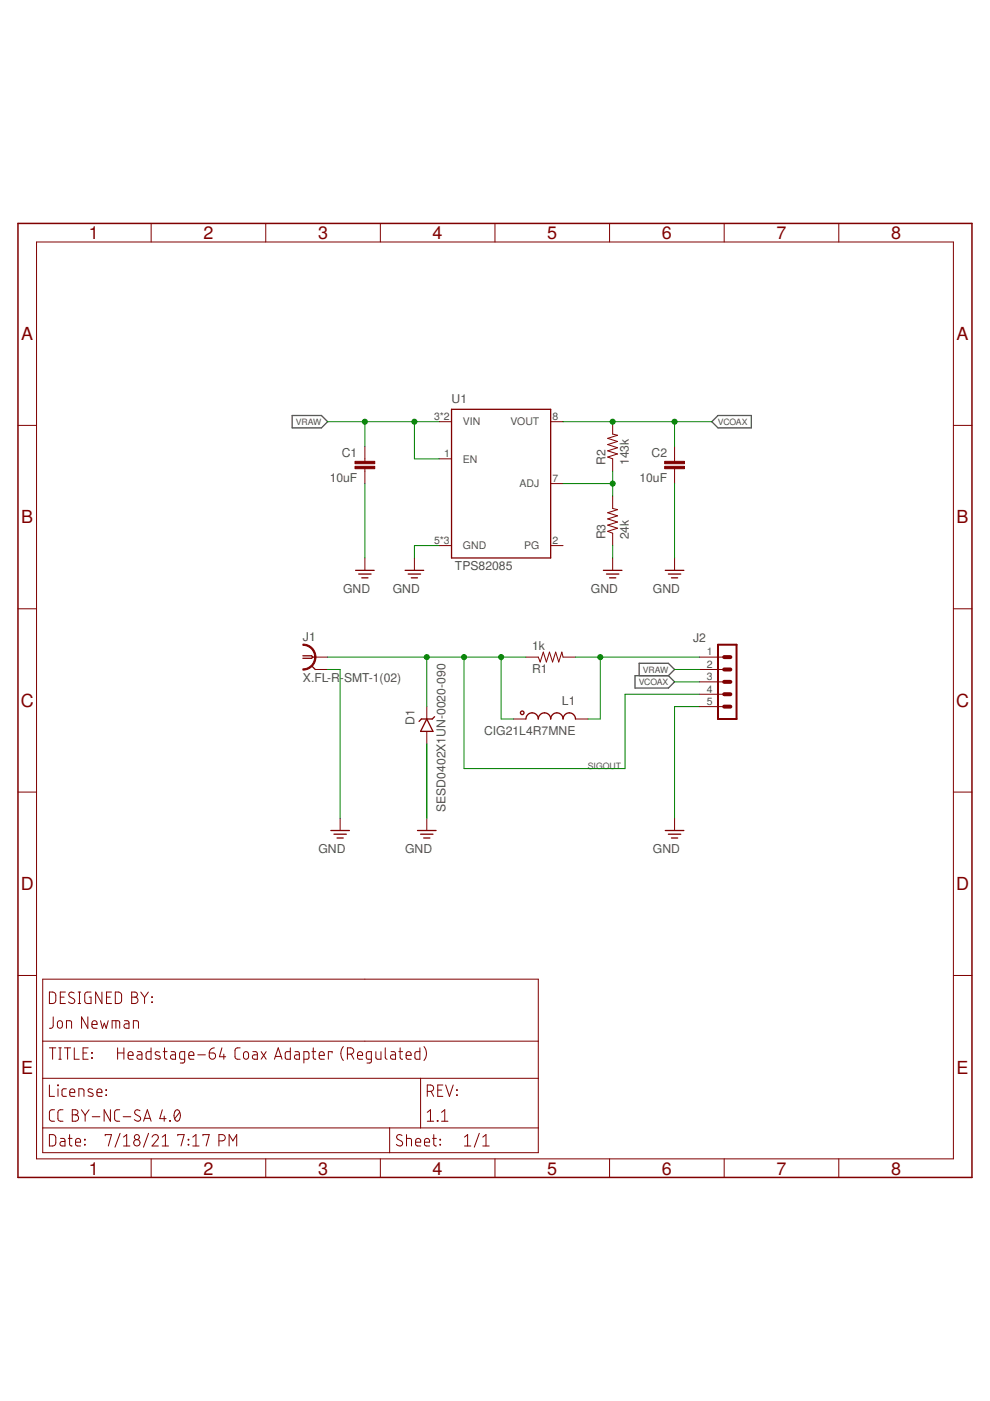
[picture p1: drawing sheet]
<?xml version="1.0" encoding="utf-8"?>
<!DOCTYPE eagle SYSTEM "eagle.dtd">
<!--
LICENSE: CC BY-NC-SA 4.0
-->
<eagle version="8.3.2">
<drawing>
<settings>
<setting alwaysvectorfont="no"/>
<setting verticaltext="up"/>
</settings>
<grid distance="0.1" unitdist="inch" unit="inch" style="lines" multiple="1" display="no" altdistance="0.01" altunitdist="inch" altunit="inch"/>
<schematic xreflabel="%F%N/%S.%C%R" xrefpart="/%S.%C%R">
<libraries>
<library name="jonnew">
<symbols>
<symbol name="R">
<wire x1="-2.54" y1="0" x2="-2.159" y2="1.016" width="0.2032" layer="94"/>
<wire x1="-2.159" y1="1.016" x2="-1.524" y2="-1.016" width="0.2032" layer="94"/>
<wire x1="-1.524" y1="-1.016" x2="-0.889" y2="1.016" width="0.2032" layer="94"/>
<wire x1="-0.889" y1="1.016" x2="-0.254" y2="-1.016" width="0.2032" layer="94"/>
<wire x1="-0.254" y1="-1.016" x2="0.381" y2="1.016" width="0.2032" layer="94"/>
<wire x1="0.381" y1="1.016" x2="1.016" y2="-1.016" width="0.2032" layer="94"/>
<wire x1="1.016" y1="-1.016" x2="1.651" y2="1.016" width="0.2032" layer="94"/>
<wire x1="1.651" y1="1.016" x2="2.286" y2="-1.016" width="0.2032" layer="94"/>
<wire x1="2.286" y1="-1.016" x2="2.54" y2="0" width="0.2032" layer="94"/>
<text x="-3.81" y="1.4986" size="1.778" layer="95">&gt;NAME</text>
<text x="-3.81" y="-3.302" size="1.778" layer="96">&gt;VALUE</text>
<pin name="2" x="5.08" y="0" visible="off" length="short" direction="pas" swaplevel="1" rot="R180"/>
<pin name="1" x="-5.08" y="0" visible="off" length="short" direction="pas" swaplevel="1"/>
</symbol>
<symbol name="L">
<wire x1="0" y1="5.08" x2="-1.27" y2="3.81" width="0.254" layer="94" curve="90"/>
<wire x1="0" y1="2.54" x2="-1.27" y2="3.81" width="0.254" layer="94" curve="-90"/>
<wire x1="0" y1="2.54" x2="-1.27" y2="1.27" width="0.254" layer="94" curve="90"/>
<wire x1="0" y1="0" x2="-1.27" y2="1.27" width="0.254" layer="94" curve="-90"/>
<wire x1="0" y1="0" x2="-1.27" y2="-1.27" width="0.254" layer="94" curve="90"/>
<wire x1="0" y1="-2.54" x2="-1.27" y2="-1.27" width="0.254" layer="94" curve="-90"/>
<wire x1="0" y1="-2.54" x2="-1.27" y2="-3.81" width="0.254" layer="94" curve="90"/>
<wire x1="0" y1="-5.08" x2="-1.27" y2="-3.81" width="0.254" layer="94" curve="-90"/>
<text x="-4.572" y="-5.08" size="1.778" layer="95" rot="MR90">&gt;NAME</text>
<text x="3.302" y="-5.08" size="1.778" layer="96" rot="R90">&gt;VALUE</text>
<pin name="2" x="0" y="-7.62" visible="off" length="short" direction="pas" swaplevel="1" rot="R90"/>
<pin name="1" x="0" y="7.62" visible="off" length="short" direction="pas" swaplevel="1" rot="R270"/>
<circle x="-1.27" y="5.842" radius="0.359209375" width="0.254" layer="94"/>
</symbol>
<symbol name="BU-BNC-1-1">
<wire x1="-2.54" y1="2.54" x2="0" y2="0" width="0.254" layer="94" curve="-90" cap="flat"/>
<wire x1="0" y1="0" x2="-2.54" y2="-2.54" width="0.254" layer="94" curve="-90" cap="flat"/>
<wire x1="0" y1="-2.54" x2="-0.762" y2="-1.778" width="0.254" layer="94"/>
<wire x1="0" y1="0" x2="-0.508" y2="0" width="0.1524" layer="94"/>
<wire x1="-2.54" y1="0.254" x2="-0.762" y2="0.254" width="0.254" layer="94"/>
<wire x1="-0.762" y1="0.254" x2="-0.508" y2="0" width="0.254" layer="94"/>
<wire x1="-0.508" y1="0" x2="-0.762" y2="-0.254" width="0.254" layer="94"/>
<wire x1="-0.762" y1="-0.254" x2="-2.54" y2="-0.254" width="0.254" layer="94"/>
<pin name="1" x="2.54" y="0" visible="off" length="short" direction="pas" rot="R180"/>
<pin name="2" x="2.54" y="-2.54" visible="off" length="short" direction="pas" rot="R180"/>
<text x="-2.54" y="-5.08" size="1.778" layer="96">&gt;VALUE</text>
<text x="-2.54" y="3.302" size="1.778" layer="95">&gt;NAME</text>
</symbol>
<symbol name="Z-DIODE">
<wire x1="-2.54" y1="1.27" x2="-2.54" y2="-1.27" width="0.254" layer="94"/>
<wire x1="-2.54" y1="-1.27" x2="0" y2="0" width="0.254" layer="94"/>
<wire x1="0" y1="0" x2="-2.54" y2="1.27" width="0.254" layer="94"/>
<wire x1="0" y1="1.11125" x2="0" y2="-1.11125" width="0.254" layer="94"/>
<pin name="A" x="-5.08" y="0" visible="off" length="short" direction="pas" swaplevel="1"/>
<pin name="C" x="2.54" y="0" visible="off" length="short" direction="pas" swaplevel="1" rot="R180"/>
<text x="-1.27" y="2.54" size="1.778" layer="95">&gt;NAME</text>
<text x="-1.27" y="-3.81" size="1.778" layer="96">&gt;VALUE</text>
<wire x1="0" y1="-1.11125" x2="0.47625" y2="-1.5875" width="0.254" layer="94"/>
<wire x1="0" y1="1.11125" x2="-0.47625" y2="1.5875" width="0.254" layer="94"/>
</symbol>
<symbol name="PE">
<wire x1="-1.27" y1="-0.762" x2="1.27" y2="-0.762" width="0.254" layer="94"/>
<wire x1="-0.635" y1="-1.524" x2="0.635" y2="-1.524" width="0.254" layer="94"/>
<wire x1="-1.905" y1="0" x2="1.905" y2="0" width="0.254" layer="94"/>
<text x="-4.445" y="-4.699" size="1.778" layer="96">&gt;VALUE</text>
<pin name="GND" x="0" y="2.54" visible="off" length="short" direction="sup" swaplevel="1" rot="R270"/>
</symbol>
<symbol name="DOCFIELD-GEN">
<wire x1="0" y1="0" x2="71.12" y2="0" width="0.1016" layer="94"/>
<wire x1="101.6" y1="15.24" x2="77.47" y2="15.24" width="0.1016" layer="94"/>
<wire x1="0" y1="0" x2="0" y2="5.08" width="0.1016" layer="94"/>
<wire x1="0" y1="5.08" x2="71.12" y2="5.08" width="0.1016" layer="94"/>
<wire x1="0" y1="5.08" x2="0" y2="15.24" width="0.1016" layer="94"/>
<wire x1="101.6" y1="15.24" x2="101.6" y2="5.08" width="0.1016" layer="94"/>
<wire x1="71.12" y1="5.08" x2="71.12" y2="0" width="0.1016" layer="94"/>
<wire x1="71.12" y1="5.08" x2="77.47" y2="5.08" width="0.1016" layer="94"/>
<wire x1="71.12" y1="0" x2="101.6" y2="0" width="0.1016" layer="94"/>
<wire x1="77.47" y1="15.24" x2="77.47" y2="5.08" width="0.1016" layer="94"/>
<wire x1="77.47" y1="15.24" x2="0" y2="15.24" width="0.1016" layer="94"/>
<wire x1="77.47" y1="5.08" x2="101.6" y2="5.08" width="0.1016" layer="94"/>
<wire x1="101.6" y1="5.08" x2="101.6" y2="0" width="0.1016" layer="94"/>
<wire x1="0" y1="15.24" x2="0" y2="22.86" width="0.1016" layer="94"/>
<wire x1="101.6" y1="35.56" x2="66.04" y2="35.56" width="0.1016" layer="94"/>
<wire x1="66.04" y1="35.56" x2="0" y2="35.56" width="0.1016" layer="94"/>
<wire x1="101.6" y1="35.56" x2="101.6" y2="22.86" width="0.1016" layer="94"/>
<wire x1="0" y1="22.86" x2="66.04" y2="22.86" width="0.1016" layer="94"/>
<wire x1="66.04" y1="22.86" x2="101.6" y2="22.86" width="0.1016" layer="94"/>
<wire x1="0" y1="22.86" x2="0" y2="35.56" width="0.1016" layer="94"/>
<wire x1="101.6" y1="22.86" x2="101.6" y2="15.24" width="0.1016" layer="94"/>
<text x="1.27" y="1.27" size="2.54" layer="94" font="vector">Date:</text>
<text x="12.7" y="1.27" size="2.54" layer="94" font="vector">&gt;LAST_DATE_TIME</text>
<text x="72.39" y="1.27" size="2.54" layer="94" font="vector">Sheet:</text>
<text x="86.36" y="1.27" size="2.54" layer="94" font="vector">&gt;SHEET</text>
<text x="78.74" y="11.43" size="2.54" layer="94" font="vector">REV:</text>
<text x="1.27" y="19.05" size="2.54" layer="94" font="vector">TITLE:</text>
<text x="1.27" y="11.43" size="2.54" layer="94" font="vector">License:</text>
<text x="15.24" y="19.05" size="2.54" layer="94" font="vector">&gt;DESIGN_NAME</text>
<text x="1.27" y="6.35" size="2.54" layer="94" font="vector">&gt;LICENSE</text>
<text x="78.74" y="6.35" size="2.54" layer="94" font="vector">&gt;REVISION</text>
<text x="1.27" y="30.48" size="2.54" layer="94" font="vector">DESIGNED BY:</text>
<text x="1.27" y="25.4" size="2.54" layer="94" font="vector">&gt;DESIGNER</text>
</symbol>
<symbol name="TPS8208X">
<wire x1="10.16" y1="15.24" x2="10.16" y2="-15.24" width="0.254" layer="94"/>
<wire x1="10.16" y1="-15.24" x2="-10.16" y2="-15.24" width="0.254" layer="94"/>
<wire x1="-10.16" y1="-15.24" x2="-10.16" y2="15.24" width="0.254" layer="94"/>
<wire x1="-10.16" y1="15.24" x2="10.16" y2="15.24" width="0.254" layer="94"/>
<pin name="EN" x="-12.7" y="5.08" length="short" direction="in"/>
<pin name="GND" x="-12.7" y="-12.7" length="short" direction="pwr"/>
<pin name="VIN" x="-12.7" y="12.7" length="short" direction="pwr"/>
<pin name="VOUT" x="12.7" y="12.7" length="short" direction="sup" rot="R180"/>
<text x="-10.16" y="16.51" size="1.778" layer="95">&gt;NAME</text>
<text x="-10.16" y="-17.78" size="1.778" layer="96">&gt;VALUE</text>
<pin name="ADJ" x="12.7" y="0" length="short" direction="in" rot="R180"/>
<pin name="PG" x="12.7" y="-12.7" length="short" direction="oc" rot="R180"/>
</symbol>
<symbol name="C">
<wire x1="0" y1="-2.54" x2="0" y2="-2.032" width="0.1524" layer="94"/>
<wire x1="0" y1="0" x2="0" y2="-0.508" width="0.1524" layer="94"/>
<text x="1.524" y="0.381" size="1.778" layer="95">&gt;NAME</text>
<text x="1.524" y="-4.699" size="1.778" layer="96">&gt;VALUE</text>
<rectangle x1="-2.032" y1="-1.016" x2="2.032" y2="-0.508" layer="94"/>
<rectangle x1="-2.032" y1="-2.032" x2="2.032" y2="-1.524" layer="94"/>
<pin name="1" x="0" y="2.54" visible="off" length="short" direction="pas" swaplevel="1" rot="R270"/>
<pin name="2" x="0" y="-5.08" visible="off" length="short" direction="pas" swaplevel="1" rot="R90"/>
</symbol>
<symbol name="PINH1X5">
<wire x1="1.27" y1="-7.62" x2="5.08" y2="-7.62" width="0.4064" layer="94"/>
<wire x1="5.08" y1="-7.62" x2="5.08" y2="7.62" width="0.4064" layer="94"/>
<wire x1="5.08" y1="7.62" x2="1.27" y2="7.62" width="0.4064" layer="94"/>
<wire x1="1.27" y1="7.62" x2="1.27" y2="-7.62" width="0.4064" layer="94"/>
<text x="-3.81" y="8.255" size="1.778" layer="95">&gt;NAME</text>
<text x="-3.81" y="-10.16" size="1.778" layer="96">&gt;VALUE</text>
<pin name="1" x="-2.54" y="5.08" visible="pad" length="middle" direction="pas"/>
<pin name="2" x="-2.54" y="2.54" visible="pad" length="middle" direction="pas"/>
<pin name="3" x="-2.54" y="0" visible="pad" length="middle" direction="pas"/>
<pin name="4" x="-2.54" y="-2.54" visible="pad" length="middle" direction="pas"/>
<pin name="5" x="-2.54" y="-5.08" visible="pad" length="middle" direction="pas"/>
<wire x1="3.81" y1="5.08" x2="2.54" y2="5.08" width="0.8128" layer="94"/>
<wire x1="3.81" y1="2.54" x2="2.54" y2="2.54" width="0.8128" layer="94"/>
<wire x1="3.81" y1="0" x2="2.54" y2="0" width="0.8128" layer="94"/>
<wire x1="3.81" y1="-2.54" x2="2.54" y2="-2.54" width="0.8128" layer="94"/>
<wire x1="3.81" y1="-5.08" x2="2.54" y2="-5.08" width="0.8128" layer="94"/>
</symbol>
</symbols>
<devicesets>
<deviceset name="R" prefix="R" uservalue="yes">
<gates>
<gate name="R" symbol="R" x="0" y="0"/>
</gates>
<devices>
<device name="_0201" package="0201">
<connects>
<connect gate="R" pin="1" pad="1"/>
<connect gate="R" pin="2" pad="2"/>
</connects>
<technologies>
<technology name=""/>
</technologies>
</device>
<device name="_0402" package="0402">
<connects>
<connect gate="R" pin="1" pad="1"/>
<connect gate="R" pin="2" pad="2"/>
</connects>
<technologies>
<technology name=""/>
</technologies>
</device>
<device name="_0603" package="0603">
<connects>
<connect gate="R" pin="1" pad="1"/>
<connect gate="R" pin="2" pad="2"/>
</connects>
<technologies>
<technology name="">
<attribute name="DK" value="PxxxxHTR-ND" constant="no"/>
<attribute name="MN" value="Panasonic" constant="no"/>
<attribute name="MPN" value="ERJ-3EKFxxxxV" constant="no"/>
</technology>
</technologies>
</device>
<device name="_0805" package="0805">
<connects>
<connect gate="R" pin="1" pad="1"/>
<connect gate="R" pin="2" pad="2"/>
</connects>
<technologies>
<technology name=""/>
</technologies>
</device>
<device name="_1206" package="1206">
<connects>
<connect gate="R" pin="1" pad="1"/>
<connect gate="R" pin="2" pad="2"/>
</connects>
<technologies>
<technology name=""/>
</technologies>
</device>
<device name="_2512" package="2512">
<connects>
<connect gate="R" pin="1" pad="1"/>
<connect gate="R" pin="2" pad="2"/>
</connects>
<technologies>
<technology name=""/>
</technologies>
</device>
<device name="_2512W" package="2512W">
<connects>
<connect gate="R" pin="1" pad="1"/>
<connect gate="R" pin="2" pad="2"/>
</connects>
<technologies>
<technology name=""/>
</technologies>
</device>
<device name="_5322" package="PWR5322">
<connects>
<connect gate="R" pin="1" pad="1"/>
<connect gate="R" pin="2" pad="2"/>
</connects>
<technologies>
<technology name=""/>
</technologies>
</device>
<device name="_0603_NO" package="0603_NO">
<connects>
<connect gate="R" pin="1" pad="1"/>
<connect gate="R" pin="2" pad="2"/>
</connects>
<technologies>
<technology name=""/>
</technologies>
</device>
<device name="_0201T" package="0201T">
<connects>
<connect gate="R" pin="1" pad="1"/>
<connect gate="R" pin="2" pad="2"/>
</connects>
<technologies>
<technology name=""/>
</technologies>
</device>
<device name="_0805T" package="0805T">
<connects>
<connect gate="R" pin="1" pad="1"/>
<connect gate="R" pin="2" pad="2"/>
</connects>
<technologies>
<technology name=""/>
</technologies>
</device>
<device name="_0402T" package="0402T">
<connects>
<connect gate="R" pin="1" pad="1"/>
<connect gate="R" pin="2" pad="2"/>
</connects>
<technologies>
<technology name=""/>
</technologies>
</device>
<device name="_0805W" package="0805W">
<connects>
<connect gate="R" pin="1" pad="1"/>
<connect gate="R" pin="2" pad="2"/>
</connects>
<technologies>
<technology name=""/>
</technologies>
</device>
<device name="_TO-252-THICK-FILM" package="TO-252-THICK-FILM">
<connects>
<connect gate="R" pin="1" pad="1"/>
<connect gate="R" pin="2" pad="2"/>
</connects>
<technologies>
<technology name=""/>
</technologies>
</device>
</devices>
</deviceset>
<deviceset name="L" prefix="L" uservalue="yes">
<gates>
<gate name="L" symbol="L" x="0" y="0"/>
</gates>
<devices>
<device name="_0201" package="0201">
<connects>
<connect gate="L" pin="1" pad="1"/>
<connect gate="L" pin="2" pad="2"/>
</connects>
<technologies>
<technology name=""/>
</technologies>
</device>
<device name="_0402" package="0402">
<connects>
<connect gate="L" pin="1" pad="1"/>
<connect gate="L" pin="2" pad="2"/>
</connects>
<technologies>
<technology name=""/>
</technologies>
</device>
<device name="_0603" package="0603">
<connects>
<connect gate="L" pin="1" pad="1"/>
<connect gate="L" pin="2" pad="2"/>
</connects>
<technologies>
<technology name=""/>
</technologies>
</device>
<device name="_0805" package="0805">
<connects>
<connect gate="L" pin="1" pad="1"/>
<connect gate="L" pin="2" pad="2"/>
</connects>
<technologies>
<technology name=""/>
</technologies>
</device>
<device name="_1206" package="1206">
<connects>
<connect gate="L" pin="1" pad="1"/>
<connect gate="L" pin="2" pad="2"/>
</connects>
<technologies>
<technology name=""/>
</technologies>
</device>
<device name="_1210" package="1210">
<connects>
<connect gate="L" pin="1" pad="1"/>
<connect gate="L" pin="2" pad="2"/>
</connects>
<technologies>
<technology name=""/>
</technologies>
</device>
<device name="_4020" package="4020">
<connects>
<connect gate="L" pin="1" pad="1"/>
<connect gate="L" pin="2" pad="2"/>
</connects>
<technologies>
<technology name=""/>
</technologies>
</device>
<device name="_MSS1246" package="MSS1246">
<connects>
<connect gate="L" pin="1" pad="1"/>
<connect gate="L" pin="2" pad="2"/>
</connects>
<technologies>
<technology name=""/>
</technologies>
</device>
<device name="_1008PS" package="1008PS">
<connects>
<connect gate="L" pin="1" pad="1"/>
<connect gate="L" pin="2" pad="2"/>
</connects>
<technologies>
<technology name=""/>
</technologies>
</device>
<device name="_SRN6045TA" package="SRN6045TA">
<connects>
<connect gate="L" pin="1" pad="1"/>
<connect gate="L" pin="2" pad="2"/>
</connects>
<technologies>
<technology name=""/>
</technologies>
</device>
<device name="_0805T" package="0805T">
<connects>
<connect gate="L" pin="1" pad="1"/>
<connect gate="L" pin="2" pad="2"/>
</connects>
<technologies>
<technology name=""/>
</technologies>
</device>
<device name="_0603T" package="0603T">
<connects>
<connect gate="L" pin="1" pad="1"/>
<connect gate="L" pin="2" pad="2"/>
</connects>
<technologies>
<technology name=""/>
</technologies>
</device>
<device name="_1210T" package="1210T">
<connects>
<connect gate="L" pin="1" pad="1"/>
<connect gate="L" pin="2" pad="2"/>
</connects>
<technologies>
<technology name=""/>
</technologies>
</device>
<device name="_0402T" package="0402T">
<connects>
<connect gate="L" pin="1" pad="1"/>
<connect gate="L" pin="2" pad="2"/>
</connects>
<technologies>
<technology name=""/>
</technologies>
</device>
<device name="_LPS3015" package="LPS3015">
<connects>
<connect gate="L" pin="1" pad="1"/>
<connect gate="L" pin="2" pad="2"/>
</connects>
<technologies>
<technology name=""/>
</technologies>
</device>
<device name="_0806" package="0806">
<connects>
<connect gate="L" pin="1" pad="1"/>
<connect gate="L" pin="2" pad="2"/>
</connects>
<technologies>
<technology name=""/>
</technologies>
</device>
<device name="_0806T" package="0806T">
<connects>
<connect gate="L" pin="1" pad="1"/>
<connect gate="L" pin="2" pad="2"/>
</connects>
<technologies>
<technology name=""/>
</technologies>
</device>
<device name="_0201T" package="0201T">
<connects>
<connect gate="L" pin="1" pad="1"/>
<connect gate="L" pin="2" pad="2"/>
</connects>
<technologies>
<technology name=""/>
</technologies>
</device>
<device name="_DR125" package="DR125">
<connects>
<connect gate="L" pin="1" pad="1"/>
<connect gate="L" pin="2" pad="2"/>
</connects>
<technologies>
<technology name=""/>
</technologies>
</device>
<device name="_2020" package="2020">
<connects>
<connect gate="L" pin="1" pad="1"/>
<connect gate="L" pin="2" pad="2"/>
</connects>
<technologies>
<technology name=""/>
</technologies>
</device>
</devices>
</deviceset>
<deviceset name="COAX" prefix="J" uservalue="yes">
<gates>
<gate name="G$1" symbol="BU-BNC-1-1" x="0" y="0"/>
</gates>
<devices>
<device name="_B35N61" package="B35N61">
<connects>
<connect gate="G$1" pin="1" pad="1"/>
<connect gate="G$1" pin="2" pad="2 3 4 5"/>
</connects>
<technologies>
<technology name="">
<attribute name="MF" value="" constant="no"/>
<attribute name="MPN" value="" constant="no"/>
<attribute name="OC_FARNELL" value="unknown" constant="no"/>
<attribute name="OC_NEWARK" value="unknown" constant="no"/>
</technology>
</technologies>
</device>
<device name="TE" package="TE_5-1634503-1">
<connects>
<connect gate="G$1" pin="1" pad="1"/>
<connect gate="G$1" pin="2" pad="2 3 4 5"/>
</connects>
<technologies>
<technology name=""/>
</technologies>
</device>
<device name="_0731000105" package="0731000105">
<connects>
<connect gate="G$1" pin="1" pad="1"/>
<connect gate="G$1" pin="2" pad="2 3"/>
</connects>
<technologies>
<technology name=""/>
</technologies>
</device>
<device name="_SMA-VERT" package="SMA_JACK_142-0701-201">
<connects>
<connect gate="G$1" pin="1" pad="CLK"/>
<connect gate="G$1" pin="2" pad="GND$1 GND$2 GND$3 GND$4"/>
</connects>
<technologies>
<technology name=""/>
</technologies>
</device>
<device name="_V-BITE" package="361V509E">
<connects>
<connect gate="G$1" pin="1" pad="1"/>
<connect gate="G$1" pin="2" pad="2 3"/>
</connects>
<technologies>
<technology name=""/>
</technologies>
</device>
<device name="_227161" package="AMP_227161">
<connects>
<connect gate="G$1" pin="1" pad="1"/>
<connect gate="G$1" pin="2" pad="2"/>
</connects>
<technologies>
<technology name=""/>
</technologies>
</device>
<device name="_CONREVSMA002-G" package="SMA_JACK_CONREVSMA002-G">
<connects>
<connect gate="G$1" pin="1" pad="CLK"/>
<connect gate="G$1" pin="2" pad="GND$1 GND$2 GND$3 GND$4"/>
</connects>
<technologies>
<technology name=""/>
</technologies>
</device>
<device name="_N-FL-R" package="N_FL_R_SMT_1(01)">
<connects>
<connect gate="G$1" pin="1" pad="1"/>
<connect gate="G$1" pin="2" pad="2 3 4"/>
</connects>
<technologies>
<technology name=""/>
</technologies>
</device>
<device name="_XFL" package="X_FL_R_SMT_1(02)">
<connects>
<connect gate="G$1" pin="1" pad="P$1"/>
<connect gate="G$1" pin="2" pad="P$2 P$3 P$4"/>
</connects>
<technologies>
<technology name=""/>
</technologies>
</device>
<device name="_MMCX-VERT" package="MMCX-SMT-VERT">
<connects>
<connect gate="G$1" pin="1" pad="SIG"/>
<connect gate="G$1" pin="2" pad="GND@1 GND@2 GND@3 GND@4"/>
</connects>
<technologies>
<technology name=""/>
</technologies>
</device>
<device name="_MM4829-2702" package="MM4829-2702">
<connects>
<connect gate="G$1" pin="1" pad="P$1"/>
<connect gate="G$1" pin="2" pad="P$2 P$3 P$4"/>
</connects>
<technologies>
<technology name=""/>
</technologies>
</device>
<device name="_SMA-VERT-SMA" package="SMA_VERT">
<connects>
<connect gate="G$1" pin="1" pad="SIG"/>
<connect gate="G$1" pin="2" pad="G1 G2 G3 G4"/>
</connects>
<technologies>
<technology name=""/>
</technologies>
</device>
<device name="_U.FL" package="U.FL">
<connects>
<connect gate="G$1" pin="1" pad="SIG"/>
<connect gate="G$1" pin="2" pad="GND@1 GND@2"/>
</connects>
<technologies>
<technology name=""/>
</technologies>
</device>
<device name="_MMCX/U.FL-VERT" package="MMCX/U.FL">
<connects>
<connect gate="G$1" pin="1" pad="SIG1"/>
<connect gate="G$1" pin="2" pad="GND@1 GND@2 GND@3 GND@4"/>
</connects>
<technologies>
<technology name=""/>
</technologies>
</device>
<device name="_COAX-ADAPTER-8X8MM-SMD" package="COAX-ADAPTER-8X8MM">
<connects>
<connect gate="G$1" pin="1" pad="SIG"/>
<connect gate="G$1" pin="2" pad="GND1 GND2 GND3 GND4"/>
</connects>
<technologies>
<technology name=""/>
</technologies>
</device>
<device name="_COAX-ADAPTER-8X8MM-THRU" package="COAX-ADAPTER-8X8MM-THRU">
<connects>
<connect gate="G$1" pin="1" pad="SIG"/>
<connect gate="G$1" pin="2" pad="GND1 GND2 GND3 GND5 GND6 GND7 GND9 GND12"/>
</connects>
<technologies>
<technology name=""/>
</technologies>
</device>
<device name="_MCX-EDGE" package="MCX-J-P-X-ST-EM1">
<connects>
<connect gate="G$1" pin="1" pad="1"/>
<connect gate="G$1" pin="2" pad="2 3"/>
</connects>
<technologies>
<technology name=""/>
</technologies>
</device>
<device name="_MMCX-EDGE" package="MMCXV-J-P-XX-ST-EM1-MKT">
<connects>
<connect gate="G$1" pin="1" pad="1"/>
<connect gate="G$1" pin="2" pad="G1 G2 G3 G4"/>
</connects>
<technologies>
<technology name=""/>
</technologies>
</device>
<device name="_MMCX-RA" package="MMCX-J-P-X-RA-SM1">
<connects>
<connect gate="G$1" pin="1" pad="1"/>
<connect gate="G$1" pin="2" pad="2 3 4 5"/>
</connects>
<technologies>
<technology name=""/>
</technologies>
</device>
<device name="_0731010360" package="0731010360">
<connects>
<connect gate="G$1" pin="1" pad="1"/>
<connect gate="G$1" pin="2" pad="2 3 4 5"/>
</connects>
<technologies>
<technology name=""/>
</technologies>
</device>
<device name="_MMCX-THRU" package="MMCX-THRU">
<connects>
<connect gate="G$1" pin="1" pad="SIG"/>
<connect gate="G$1" pin="2" pad="GND@1 GND@2 GND@3 GND@4"/>
</connects>
<technologies>
<technology name=""/>
</technologies>
</device>
</devices>
</deviceset>
<deviceset name="Z-DIODE" prefix="D" uservalue="yes">
<gates>
<gate name="G$1" symbol="Z-DIODE" x="0" y="0"/>
</gates>
<devices>
<device name="_MMSZ" package="SOD123">
<connects>
<connect gate="G$1" pin="A" pad="A"/>
<connect gate="G$1" pin="C" pad="C"/>
</connects>
<technologies>
<technology name=""/>
</technologies>
</device>
<device name="_SOD-323" package="SOD-323">
<connects>
<connect gate="G$1" pin="A" pad="A"/>
<connect gate="G$1" pin="C" pad="C"/>
</connects>
<technologies>
<technology name=""/>
</technologies>
</device>
<device name="_SOD123" package="SOD123">
<connects>
<connect gate="G$1" pin="A" pad="A"/>
<connect gate="G$1" pin="C" pad="C"/>
</connects>
<technologies>
<technology name=""/>
</technologies>
</device>
<device name="_SOT23" package="SOT23">
<connects>
<connect gate="G$1" pin="A" pad="2"/>
<connect gate="G$1" pin="C" pad="1"/>
</connects>
<technologies>
<technology name=""/>
</technologies>
</device>
<device name="_0201" package="0201_POL">
<connects>
<connect gate="G$1" pin="A" pad="A"/>
<connect gate="G$1" pin="C" pad="C"/>
</connects>
<technologies>
<technology name=""/>
</technologies>
</device>
<device name="_GDZ" package="GDZ8V2BLP3">
<connects>
<connect gate="G$1" pin="A" pad="A"/>
<connect gate="G$1" pin="C" pad="C"/>
</connects>
<technologies>
<technology name=""/>
</technologies>
</device>
<device name="_0402P-DFN" package="0402P-DFN">
<connects>
<connect gate="G$1" pin="A" pad="A"/>
<connect gate="G$1" pin="C" pad="C"/>
</connects>
<technologies>
<technology name=""/>
</technologies>
</device>
<device name="_0402T-DFN" package="0402T-DFN">
<connects>
<connect gate="G$1" pin="A" pad="A"/>
<connect gate="G$1" pin="C" pad="C"/>
</connects>
<technologies>
<technology name=""/>
</technologies>
</device>
<device name="_DO-220AA" package="DO-220AA">
<connects>
<connect gate="G$1" pin="A" pad="A"/>
<connect gate="G$1" pin="C" pad="C"/>
</connects>
<technologies>
<technology name=""/>
</technologies>
</device>
<device name="_DO214" package="SMA-DO214AC">
<connects>
<connect gate="G$1" pin="A" pad="A"/>
<connect gate="G$1" pin="C" pad="C"/>
</connects>
<technologies>
<technology name=""/>
</technologies>
</device>
</devices>
</deviceset>
<deviceset name="GND" prefix="SUPPLY">
<gates>
<gate name="PE" symbol="PE" x="0" y="0"/>
</gates>
<devices>
<device name="">
<technologies>
<technology name=""/>
</technologies>
</device>
</devices>
</deviceset>
<deviceset name="DOCFIELD-GEN" prefix="X">
<gates>
<gate name="G$1" symbol="DOCFIELD-GEN" x="0" y="0"/>
</gates>
<devices>
<device name="">
<technologies>
<technology name=""/>
</technologies>
</device>
</devices>
</deviceset>
<deviceset name="TPS8208X" prefix="U" uservalue="yes">
<gates>
<gate name="G$1" symbol="TPS8208X" x="0" y="0"/>
</gates>
<devices>
<device name="" package="MICROSIP9-2.8X3">
<connects>
<connect gate="G$1" pin="ADJ" pad="7"/>
<connect gate="G$1" pin="EN" pad="1"/>
<connect gate="G$1" pin="GND" pad="5 6 PAD"/>
<connect gate="G$1" pin="PG" pad="2"/>
<connect gate="G$1" pin="VIN" pad="3 4"/>
<connect gate="G$1" pin="VOUT" pad="8"/>
</connects>
<technologies>
<technology name=""/>
</technologies>
</device>
</devices>
</deviceset>
<deviceset name="C" prefix="C" uservalue="yes">
<gates>
<gate name="C" symbol="C" x="0" y="0"/>
</gates>
<devices>
<device name="_0201" package="0201">
<connects>
<connect gate="C" pin="1" pad="1"/>
<connect gate="C" pin="2" pad="2"/>
</connects>
<technologies>
<technology name=""/>
</technologies>
</device>
<device name="_0402" package="0402">
<connects>
<connect gate="C" pin="1" pad="1"/>
<connect gate="C" pin="2" pad="2"/>
</connects>
<technologies>
<technology name=""/>
</technologies>
</device>
<device name="_0603" package="0603">
<connects>
<connect gate="C" pin="1" pad="1"/>
<connect gate="C" pin="2" pad="2"/>
</connects>
<technologies>
<technology name=""/>
</technologies>
</device>
<device name="_0805" package="0805">
<connects>
<connect gate="C" pin="1" pad="1"/>
<connect gate="C" pin="2" pad="2"/>
</connects>
<technologies>
<technology name="">
<attribute name="DK" value="" constant="no"/>
<attribute name="MN" value="TDK Corp." constant="no"/>
<attribute name="PARTNO" value="C2012X5R1Cxxxxxxx" constant="no"/>
<attribute name="VID" value="DK" constant="no"/>
</technology>
</technologies>
</device>
<device name="_1206" package="1206">
<connects>
<connect gate="C" pin="1" pad="1"/>
<connect gate="C" pin="2" pad="2"/>
</connects>
<technologies>
<technology name=""/>
</technologies>
</device>
<device name="_1210" package="1210">
<connects>
<connect gate="C" pin="1" pad="1"/>
<connect gate="C" pin="2" pad="2"/>
</connects>
<technologies>
<technology name=""/>
</technologies>
</device>
<device name="_2220" package="2220">
<connects>
<connect gate="C" pin="1" pad="1"/>
<connect gate="C" pin="2" pad="2"/>
</connects>
<technologies>
<technology name=""/>
</technologies>
</device>
<device name="_0201T" package="0201T">
<connects>
<connect gate="C" pin="1" pad="1"/>
<connect gate="C" pin="2" pad="2"/>
</connects>
<technologies>
<technology name=""/>
</technologies>
</device>
<device name="_0805T" package="0805T">
<connects>
<connect gate="C" pin="1" pad="1"/>
<connect gate="C" pin="2" pad="2"/>
</connects>
<technologies>
<technology name=""/>
</technologies>
</device>
<device name="_0402T" package="0402T">
<connects>
<connect gate="C" pin="1" pad="1"/>
<connect gate="C" pin="2" pad="2"/>
</connects>
<technologies>
<technology name=""/>
</technologies>
</device>
<device name="_0603T" package="0603T">
<connects>
<connect gate="C" pin="1" pad="1"/>
<connect gate="C" pin="2" pad="2"/>
</connects>
<technologies>
<technology name=""/>
</technologies>
</device>
<device name="_C900" package="C900">
<connects>
<connect gate="C" pin="1" pad="1"/>
<connect gate="C" pin="2" pad="2"/>
</connects>
<technologies>
<technology name=""/>
</technologies>
</device>
<device name="_0402TW" package="0402TW">
<connects>
<connect gate="C" pin="1" pad="1"/>
<connect gate="C" pin="2" pad="2"/>
</connects>
<technologies>
<technology name=""/>
</technologies>
</device>
</devices>
</deviceset>
<deviceset name="PINHD-1X5" prefix="J" uservalue="yes">
<gates>
<gate name="G$1" symbol="PINH1X5" x="0" y="0"/>
</gates>
<devices>
<device name="_HEADSTAGE-64-REV1.4-DAUGHTER-CARD" package="HEADSTAGE-64-REV1.4-DAUGHTER-CARD">
<connects>
<connect gate="G$1" pin="1" pad="1"/>
<connect gate="G$1" pin="2" pad="2"/>
<connect gate="G$1" pin="3" pad="3"/>
<connect gate="G$1" pin="4" pad="4"/>
<connect gate="G$1" pin="5" pad="5"/>
</connects>
<technologies>
<technology name=""/>
</technologies>
</device>
<device name="_HEADSTAGE-64-REV1.4-DAUGHTER-CARD-CASTELLATED" package="HEADSTAGE-64-REV1.4-DAUGHTER-CARD-CASTELLATED">
<connects>
<connect gate="G$1" pin="1" pad="1"/>
<connect gate="G$1" pin="2" pad="2"/>
<connect gate="G$1" pin="3" pad="3"/>
<connect gate="G$1" pin="4" pad="4"/>
<connect gate="G$1" pin="5" pad="5"/>
</connects>
<technologies>
<technology name=""/>
</technologies>
</device>
</devices>
</deviceset>
</devicesets>
</library>
</libraries>
<attributes>
<attribute name="DESIGNER" value="Jon Newman"/>
<attribute name="DESIGN_NAME" value="Headstage-64 Coax Adapter (Regulated)"/>
<attribute name="LICENSE" value="CC BY-NC-SA 4.0"/>
<attribute name="REVISION" value="1.1"/>
</attributes>
<variantdefs>
</variantdefs>
<classes>
<class number="0" name="default" width="0" drill="0">
</class>
</classes>
<parts>
<part name="L1" library="jonnew" deviceset="L" device="_0805T" value="CIG21L4R7MNE"/>
<part name="R1" library="jonnew" deviceset="R" device="_0201T" value="1k"/>
<part name="J1" library="jonnew" deviceset="COAX" device="_XFL" value="X.FL-R-SMT-1(02)"/>
<part name="D1" library="jonnew" deviceset="Z-DIODE" device="_0402T-DFN" value="SESD0402X1UN-0020-090"/>
<part name="SUPPLY1" library="jonnew" deviceset="GND" device=""/>
<part name="SUPPLY4" library="jonnew" deviceset="GND" device=""/>
<part name="SUPPLY7" library="jonnew" deviceset="GND" device=""/>
<part name="X1" library="jonnew" deviceset="DOCFIELD-GEN" device=""/>
<part name="U1" library="jonnew" deviceset="TPS8208X" device="" value=" TPS82085"/>
<part name="C2" library="jonnew" deviceset="C" device="_0402T" value="10uF">
<attribute name="PARTNO" value="CL05A475MO5NUNC"/>
</part>
<part name="C1" library="jonnew" deviceset="C" device="_0402T" value="10uF">
<attribute name="PARTNO" value="CL05A475MO5NUNC"/>
</part>
<part name="R2" library="jonnew" deviceset="R" device="_0201T" value="143k"/>
<part name="R3" library="jonnew" deviceset="R" device="_0201T" value="24k"/>
<part name="SUPPLY2" library="jonnew" deviceset="GND" device=""/>
<part name="SUPPLY6" library="jonnew" deviceset="GND" device=""/>
<part name="SUPPLY5" library="jonnew" deviceset="GND" device=""/>
<part name="SUPPLY3" library="jonnew" deviceset="GND" device=""/>
<part name="J2" library="jonnew" deviceset="PINHD-1X5" device="_HEADSTAGE-64-REV1.4-DAUGHTER-CARD-CASTELLATED"/>
</parts>
<sheets>
<sheet>
<plain>
<frame x1="0" y1="0" x2="195.58" y2="195.58" columns="8" rows="5" layer="94"/>
</plain>
<instances>
<instance part="L1" gate="L" x="109.22" y="93.98" rot="MR270"/>
<instance part="R1" gate="R" x="109.22" y="106.68" rot="MR180"/>
<instance part="J1" gate="G$1" x="60.96" y="106.68"/>
<instance part="D1" gate="G$1" x="83.82" y="93.98" smashed="yes" rot="R90">
<attribute name="NAME" x="81.28" y="92.71" size="1.778" layer="95" rot="R90"/>
<attribute name="VALUE" x="87.63" y="74.93" size="1.778" layer="96" rot="R90"/>
</instance>
<instance part="SUPPLY1" gate="PE" x="66.04" y="71.12"/>
<instance part="SUPPLY4" gate="PE" x="83.82" y="71.12"/>
<instance part="SUPPLY7" gate="PE" x="134.62" y="71.12"/>
<instance part="X1" gate="G$1" x="5.08" y="5.08"/>
<instance part="U1" gate="G$1" x="99.06" y="142.24"/>
<instance part="C2" gate="C" x="134.62" y="147.32" smashed="yes" rot="MR0">
<attribute name="PARTNO" x="134.62" y="147.32" size="1.27" layer="96" rot="MR0" display="off"/>
<attribute name="NAME" x="133.096" y="147.701" size="1.778" layer="95" rot="MR0"/>
<attribute name="VALUE" x="133.096" y="142.621" size="1.778" layer="96" rot="MR0"/>
</instance>
<instance part="C1" gate="C" x="71.12" y="147.32" smashed="yes" rot="MR0">
<attribute name="PARTNO" x="71.12" y="147.32" size="1.27" layer="96" rot="MR0" display="off"/>
<attribute name="NAME" x="69.596" y="147.701" size="1.778" layer="95" rot="MR0"/>
<attribute name="VALUE" x="69.596" y="142.621" size="1.778" layer="96" rot="MR0"/>
</instance>
<instance part="R2" gate="R" x="121.92" y="149.86" rot="R90"/>
<instance part="R3" gate="R" x="121.92" y="134.62" rot="R90"/>
<instance part="SUPPLY2" gate="PE" x="71.12" y="124.46"/>
<instance part="SUPPLY6" gate="PE" x="134.62" y="124.46"/>
<instance part="SUPPLY5" gate="PE" x="121.92" y="124.46"/>
<instance part="SUPPLY3" gate="PE" x="81.28" y="124.46"/>
<instance part="J2" gate="G$1" x="142.24" y="101.6"/>
</instances>
<busses>
</busses>
<nets>
<net name="N$48" class="0">
<segment>
<pinref part="R1" gate="R" pin="2"/>
<wire x1="119.38" y1="106.68" x2="114.3" y2="106.68" width="0.1524" layer="91"/>
<pinref part="L1" gate="L" pin="2"/>
<wire x1="116.84" y1="93.98" x2="119.38" y2="93.98" width="0.1524" layer="91"/>
<wire x1="119.38" y1="93.98" x2="119.38" y2="106.68" width="0.1524" layer="91"/>
<wire x1="139.7" y1="106.68" x2="119.38" y2="106.68" width="0.1524" layer="91"/>
<junction x="119.38" y="106.68"/>
<pinref part="J2" gate="G$1" pin="1"/>
</segment>
</net>
<net name="SIGOUT" class="0">
<segment>
<wire x1="139.7" y1="99.06" x2="124.46" y2="99.06" width="0.1524" layer="91"/>
<wire x1="124.46" y1="99.06" x2="124.46" y2="83.82" width="0.1524" layer="91"/>
<pinref part="R1" gate="R" pin="1"/>
<wire x1="104.14" y1="106.68" x2="99.06" y2="106.68" width="0.1524" layer="91"/>
<pinref part="L1" gate="L" pin="1"/>
<wire x1="99.06" y1="106.68" x2="91.44" y2="106.68" width="0.1524" layer="91"/>
<wire x1="101.6" y1="93.98" x2="99.06" y2="93.98" width="0.1524" layer="91"/>
<wire x1="99.06" y1="93.98" x2="99.06" y2="106.68" width="0.1524" layer="91"/>
<junction x="99.06" y="106.68"/>
<wire x1="63.5" y1="106.68" x2="83.82" y2="106.68" width="0.1524" layer="91"/>
<pinref part="J1" gate="G$1" pin="1"/>
<wire x1="83.82" y1="106.68" x2="91.44" y2="106.68" width="0.1524" layer="91"/>
<wire x1="124.46" y1="83.82" x2="91.44" y2="83.82" width="0.1524" layer="91"/>
<wire x1="91.44" y1="83.82" x2="91.44" y2="106.68" width="0.1524" layer="91"/>
<junction x="91.44" y="106.68"/>
<pinref part="D1" gate="G$1" pin="C"/>
<wire x1="83.82" y1="96.52" x2="83.82" y2="106.68" width="0.1524" layer="91"/>
<junction x="83.82" y="106.68"/>
<pinref part="J2" gate="G$1" pin="4"/>
<label x="116.84" y="83.82" size="1.27" layer="95"/>
</segment>
</net>
<net name="GND" class="0">
<segment>
<wire x1="66.04" y1="104.14" x2="66.04" y2="73.66" width="0.1524" layer="91"/>
<pinref part="J1" gate="G$1" pin="2"/>
<wire x1="63.5" y1="104.14" x2="66.04" y2="104.14" width="0.1524" layer="91"/>
<pinref part="SUPPLY1" gate="PE" pin="GND"/>
</segment>
<segment>
<pinref part="D1" gate="G$1" pin="A"/>
<pinref part="SUPPLY4" gate="PE" pin="GND"/>
<wire x1="83.82" y1="88.9" x2="83.82" y2="73.66" width="0.1524" layer="91"/>
<wire x1="83.82" y1="88.9" x2="83.82" y2="73.66" width="0.1524" layer="91"/>
</segment>
<segment>
<wire x1="139.7" y1="96.52" x2="134.62" y2="96.52" width="0.1524" layer="91"/>
<wire x1="134.62" y1="96.52" x2="134.62" y2="73.66" width="0.1524" layer="91"/>
<pinref part="SUPPLY7" gate="PE" pin="GND"/>
<pinref part="J2" gate="G$1" pin="5"/>
</segment>
<segment>
<pinref part="C1" gate="C" pin="2"/>
<wire x1="71.12" y1="142.24" x2="71.12" y2="127" width="0.1524" layer="91"/>
<pinref part="SUPPLY2" gate="PE" pin="GND"/>
</segment>
<segment>
<pinref part="C2" gate="C" pin="2"/>
<wire x1="134.62" y1="142.24" x2="134.62" y2="127" width="0.1524" layer="91"/>
<pinref part="SUPPLY6" gate="PE" pin="GND"/>
</segment>
<segment>
<pinref part="R3" gate="R" pin="1"/>
<wire x1="121.92" y1="129.54" x2="121.92" y2="127" width="0.1524" layer="91"/>
<pinref part="SUPPLY5" gate="PE" pin="GND"/>
</segment>
<segment>
<pinref part="U1" gate="G$1" pin="GND"/>
<wire x1="86.36" y1="129.54" x2="81.28" y2="129.54" width="0.1524" layer="91"/>
<pinref part="SUPPLY3" gate="PE" pin="GND"/>
<wire x1="81.28" y1="129.54" x2="81.28" y2="127" width="0.1524" layer="91"/>
</segment>
</net>
<net name="N$2" class="0">
<segment>
<pinref part="U1" gate="G$1" pin="ADJ"/>
<wire x1="111.76" y1="142.24" x2="121.92" y2="142.24" width="0.1524" layer="91"/>
<pinref part="R2" gate="R" pin="1"/>
<wire x1="121.92" y1="142.24" x2="121.92" y2="144.78" width="0.1524" layer="91"/>
<pinref part="R3" gate="R" pin="2"/>
<wire x1="121.92" y1="142.24" x2="121.92" y2="139.7" width="0.1524" layer="91"/>
<junction x="121.92" y="142.24"/>
</segment>
</net>
<net name="VRAW" class="0">
<segment>
<pinref part="J2" gate="G$1" pin="2"/>
<wire x1="139.7" y1="104.14" x2="134.62" y2="104.14" width="0.1524" layer="91"/>
<label x="134.62" y="104.14" size="1.27" layer="95" rot="R180" xref="yes"/>
</segment>
<segment>
<pinref part="U1" gate="G$1" pin="VIN"/>
<wire x1="86.36" y1="154.94" x2="81.28" y2="154.94" width="0.1524" layer="91"/>
<pinref part="C1" gate="C" pin="1"/>
<wire x1="81.28" y1="154.94" x2="71.12" y2="154.94" width="0.1524" layer="91"/>
<wire x1="71.12" y1="154.94" x2="63.5" y2="154.94" width="0.1524" layer="91"/>
<wire x1="71.12" y1="149.86" x2="71.12" y2="154.94" width="0.1524" layer="91"/>
<junction x="71.12" y="154.94"/>
<pinref part="U1" gate="G$1" pin="EN"/>
<wire x1="86.36" y1="147.32" x2="81.28" y2="147.32" width="0.1524" layer="91"/>
<wire x1="81.28" y1="147.32" x2="81.28" y2="154.94" width="0.1524" layer="91"/>
<junction x="81.28" y="154.94"/>
<label x="63.5" y="154.94" size="1.27" layer="95" rot="R180" xref="yes"/>
</segment>
</net>
<net name="VCOAX" class="0">
<segment>
<pinref part="J2" gate="G$1" pin="3"/>
<wire x1="139.7" y1="101.6" x2="134.62" y2="101.6" width="0.1524" layer="91"/>
<label x="134.62" y="101.6" size="1.27" layer="95" rot="R180" xref="yes"/>
</segment>
<segment>
<pinref part="U1" gate="G$1" pin="VOUT"/>
<wire x1="111.76" y1="154.94" x2="121.92" y2="154.94" width="0.1524" layer="91"/>
<pinref part="C2" gate="C" pin="1"/>
<wire x1="121.92" y1="154.94" x2="134.62" y2="154.94" width="0.1524" layer="91"/>
<wire x1="134.62" y1="154.94" x2="142.24" y2="154.94" width="0.1524" layer="91"/>
<wire x1="134.62" y1="149.86" x2="134.62" y2="154.94" width="0.1524" layer="91"/>
<junction x="134.62" y="154.94"/>
<pinref part="R2" gate="R" pin="2"/>
<junction x="121.92" y="154.94"/>
<label x="142.24" y="154.94" size="1.27" layer="95" xref="yes"/>
</segment>
</net>
</nets>
</sheet>
</sheets>
</schematic>
</drawing>
</eagle>
